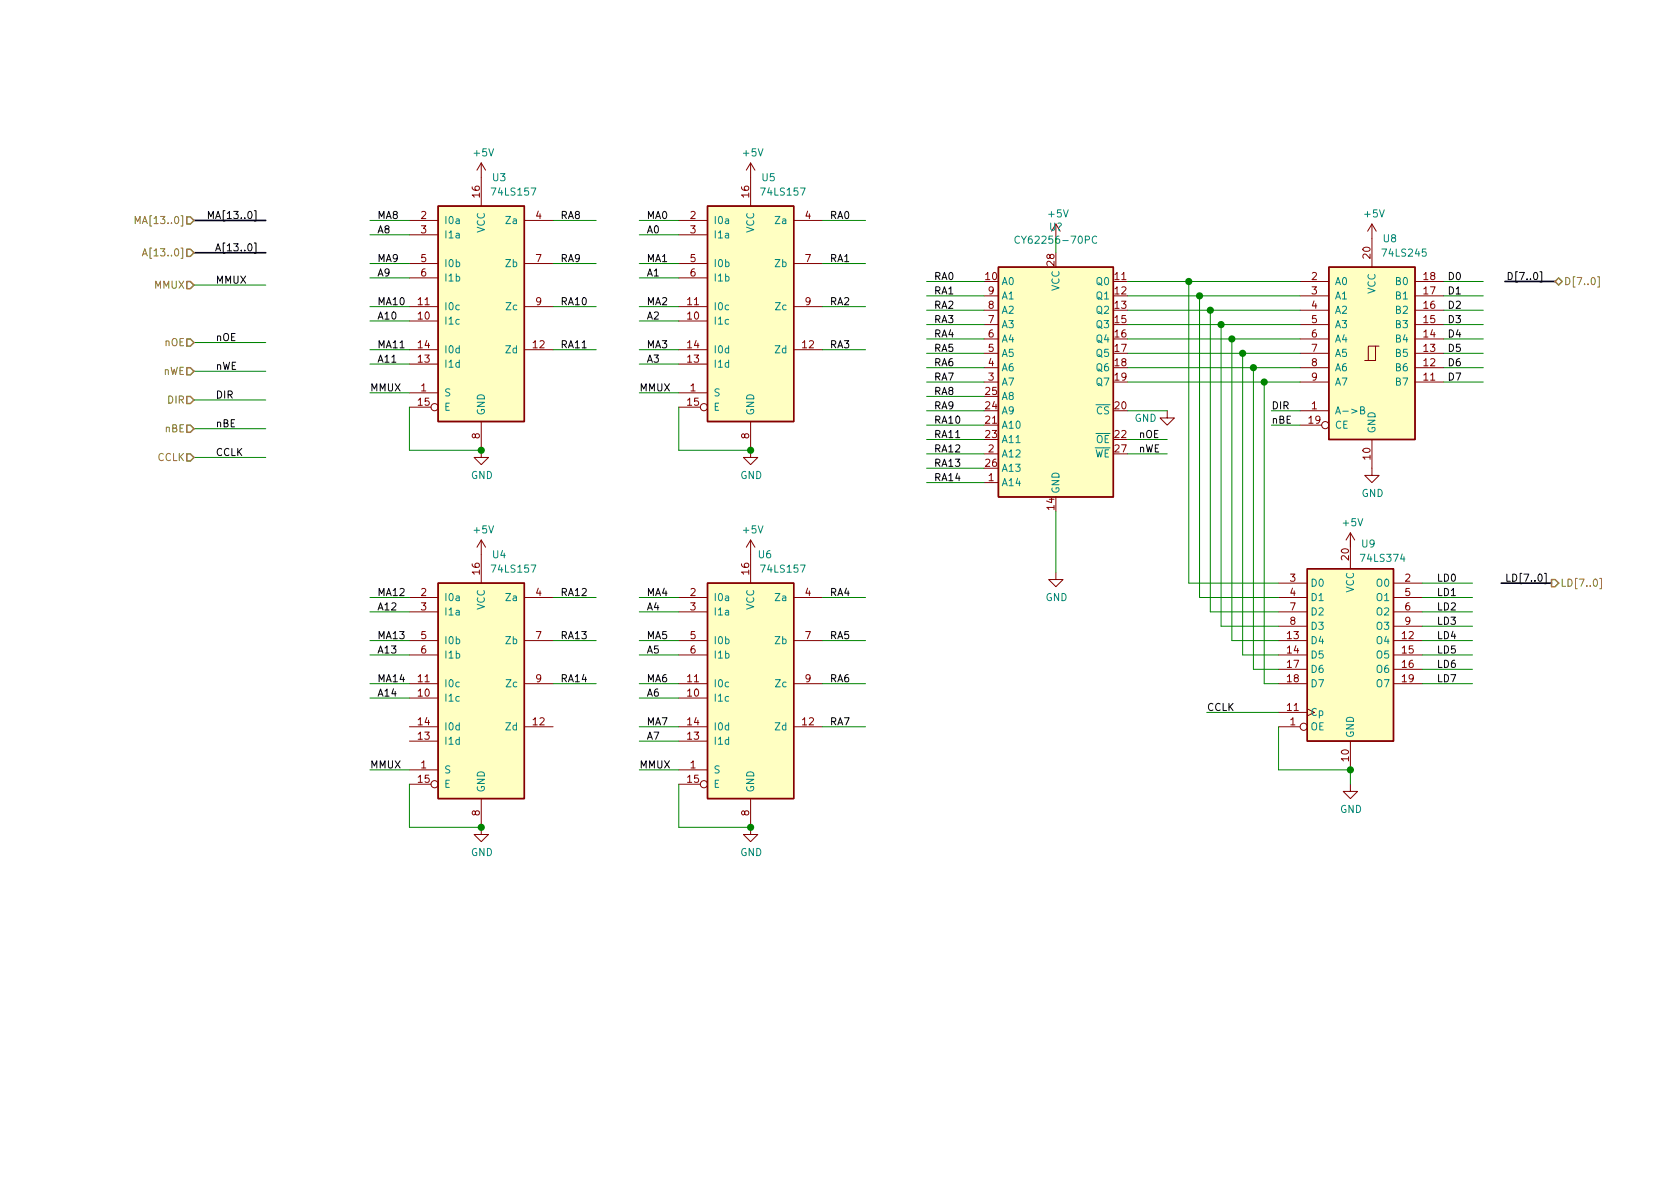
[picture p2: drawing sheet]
EESchema Schematic File Version 4
EELAYER 30 0
EELAYER END
$Descr A4 11693 8268
encoding utf-8
Sheet 2 2
Title ""
Date ""
Rev ""
Comp ""
Comment1 ""
Comment2 ""
Comment3 ""
Comment4 ""
$EndDescr
$Comp
L 74xx:74LS157 U?
U 1 1
P 5225 2125
AR Path="/5F3C002B" Ref="U?"  Part="1" 
AR Path="/5F3BFE79/5F3C002B" Ref="U5"  Part="1" 
F 0 "U5" H 5350 3025 50  0000 C CNN
F 1 "74LS157" H 5450 2925 50  0000 C CNN
F 2 "" H 5225 2125 50  0001 C CNN
F 3 "http://www.ti.com/lit/gpn/sn74LS157" H 5225 2125 50  0001 C CNN
	1    5225 2125
	1    0    0    -1  
$EndComp
Wire Wire Line
	6850 1950 6450 1950
Wire Wire Line
	6850 2050 6450 2050
Text Label 6500 1950 0    50   ~ 0
RA0
Text Label 6500 2050 0    50   ~ 0
RA1
Wire Wire Line
	6850 2150 6450 2150
Wire Wire Line
	6850 2250 6450 2250
Text Label 6500 2150 0    50   ~ 0
RA2
Text Label 6500 2250 0    50   ~ 0
RA3
Wire Wire Line
	6850 2350 6450 2350
Wire Wire Line
	6850 2450 6450 2450
Text Label 6500 2350 0    50   ~ 0
RA4
Text Label 6500 2450 0    50   ~ 0
RA5
Wire Wire Line
	6850 2550 6450 2550
Wire Wire Line
	6850 2650 6450 2650
Text Label 6500 2550 0    50   ~ 0
RA6
Text Label 6500 2650 0    50   ~ 0
RA7
Wire Wire Line
	6850 2750 6450 2750
Text Label 6500 2750 0    50   ~ 0
RA8
Wire Wire Line
	6850 2850 6450 2850
Wire Wire Line
	6850 2950 6450 2950
Text Label 6500 2850 0    50   ~ 0
RA9
Text Label 6500 2950 0    50   ~ 0
RA10
Wire Wire Line
	6850 3050 6450 3050
Text Label 6500 3050 0    50   ~ 0
RA11
Wire Wire Line
	6850 3150 6450 3150
Text Label 6500 3150 0    50   ~ 0
RA12
Wire Wire Line
	6850 3250 6450 3250
Wire Wire Line
	6850 3350 6450 3350
Text Label 6500 3250 0    50   ~ 0
RA13
Text Label 6500 3350 0    50   ~ 0
RA14
Wire Wire Line
	5725 1525 6025 1525
Wire Wire Line
	5725 1825 6025 1825
Wire Wire Line
	5725 2125 6025 2125
Wire Wire Line
	5725 2425 6025 2425
Text Label 5775 1525 0    50   ~ 0
RA0
Text Label 5775 1825 0    50   ~ 0
RA1
Text Label 5775 2125 0    50   ~ 0
RA2
Text Label 5775 2425 0    50   ~ 0
RA3
Wire Wire Line
	4450 1525 4725 1525
Wire Wire Line
	4450 1625 4725 1625
Wire Wire Line
	4450 1825 4725 1825
Wire Wire Line
	4450 1925 4725 1925
Wire Wire Line
	4450 2125 4725 2125
Wire Wire Line
	4450 2225 4725 2225
Wire Wire Line
	4450 2425 4725 2425
Wire Wire Line
	4450 2525 4725 2525
Text Label 4500 1525 0    50   ~ 0
MA0
Text Label 4500 1625 0    50   ~ 0
A0
Text Label 4500 1825 0    50   ~ 0
MA1
Text Label 4500 1925 0    50   ~ 0
A1
Text Label 4500 2125 0    50   ~ 0
MA2
Text Label 4500 2225 0    50   ~ 0
A2
Text Label 4500 2425 0    50   ~ 0
MA3
Text Label 4500 2525 0    50   ~ 0
A3
$Comp
L 74xx:74LS157 U?
U 1 1
P 5225 4750
AR Path="/5F3C49F8" Ref="U?"  Part="1" 
AR Path="/5F3BFE79/5F3C49F8" Ref="U6"  Part="1" 
F 0 "U6" H 5325 5650 50  0000 C CNN
F 1 "74LS157" H 5450 5550 50  0000 C CNN
F 2 "" H 5225 4750 50  0001 C CNN
F 3 "http://www.ti.com/lit/gpn/sn74LS157" H 5225 4750 50  0001 C CNN
	1    5225 4750
	1    0    0    -1  
$EndComp
Wire Wire Line
	5725 4150 6025 4150
Wire Wire Line
	5725 4450 6025 4450
Wire Wire Line
	5725 4750 6025 4750
Wire Wire Line
	5725 5050 6025 5050
Text Label 5775 4150 0    50   ~ 0
RA4
Text Label 5775 4450 0    50   ~ 0
RA5
Text Label 5775 4750 0    50   ~ 0
RA6
Text Label 5775 5050 0    50   ~ 0
RA7
Wire Wire Line
	4450 4150 4725 4150
Wire Wire Line
	4450 4250 4725 4250
Wire Wire Line
	4450 4450 4725 4450
Wire Wire Line
	4450 4550 4725 4550
Wire Wire Line
	4450 4750 4725 4750
Wire Wire Line
	4450 4850 4725 4850
Wire Wire Line
	4450 5050 4725 5050
Wire Wire Line
	4450 5150 4725 5150
Text Label 4500 4150 0    50   ~ 0
MA4
Text Label 4500 4250 0    50   ~ 0
A4
Text Label 4500 4450 0    50   ~ 0
MA5
Text Label 4500 4550 0    50   ~ 0
A5
Text Label 4500 4750 0    50   ~ 0
MA6
Text Label 4500 4850 0    50   ~ 0
A6
Text Label 4500 5050 0    50   ~ 0
MA7
Text Label 4500 5150 0    50   ~ 0
A7
$Comp
L 74xx:74LS157 U?
U 1 1
P 3350 2125
AR Path="/5F3C5917" Ref="U?"  Part="1" 
AR Path="/5F3BFE79/5F3C5917" Ref="U3"  Part="1" 
F 0 "U3" H 3475 3025 50  0000 C CNN
F 1 "74LS157" H 3575 2925 50  0000 C CNN
F 2 "" H 3350 2125 50  0001 C CNN
F 3 "http://www.ti.com/lit/gpn/sn74LS157" H 3350 2125 50  0001 C CNN
	1    3350 2125
	1    0    0    -1  
$EndComp
Wire Wire Line
	3850 1525 4150 1525
Wire Wire Line
	3850 1825 4150 1825
Wire Wire Line
	3850 2125 4150 2125
Wire Wire Line
	3850 2425 4150 2425
Text Label 3900 1525 0    50   ~ 0
RA8
Text Label 3900 1825 0    50   ~ 0
RA9
Text Label 3900 2125 0    50   ~ 0
RA10
Text Label 3900 2425 0    50   ~ 0
RA11
Wire Wire Line
	2575 1525 2850 1525
Wire Wire Line
	2575 1625 2850 1625
Wire Wire Line
	2575 1825 2850 1825
Wire Wire Line
	2575 1925 2850 1925
Wire Wire Line
	2575 2125 2850 2125
Wire Wire Line
	2575 2225 2850 2225
Wire Wire Line
	2575 2425 2850 2425
Wire Wire Line
	2575 2525 2850 2525
Text Label 2625 1525 0    50   ~ 0
MA8
Text Label 2625 1625 0    50   ~ 0
A8
Text Label 2625 1825 0    50   ~ 0
MA9
Text Label 2625 1925 0    50   ~ 0
A9
Text Label 2625 2125 0    50   ~ 0
MA10
Text Label 2625 2225 0    50   ~ 0
A10
Text Label 2625 2425 0    50   ~ 0
MA11
Text Label 2625 2525 0    50   ~ 0
A11
$Comp
L 74xx:74LS157 U?
U 1 1
P 3350 4750
AR Path="/5F3C5935" Ref="U?"  Part="1" 
AR Path="/5F3BFE79/5F3C5935" Ref="U4"  Part="1" 
F 0 "U4" H 3475 5650 50  0000 C CNN
F 1 "74LS157" H 3575 5550 50  0000 C CNN
F 2 "" H 3350 4750 50  0001 C CNN
F 3 "http://www.ti.com/lit/gpn/sn74LS157" H 3350 4750 50  0001 C CNN
	1    3350 4750
	1    0    0    -1  
$EndComp
Wire Wire Line
	3850 4150 4150 4150
Wire Wire Line
	3850 4450 4150 4450
Wire Wire Line
	3850 4750 4150 4750
Text Label 3900 4150 0    50   ~ 0
RA12
Text Label 3900 4450 0    50   ~ 0
RA13
Text Label 3900 4750 0    50   ~ 0
RA14
Wire Wire Line
	2575 4150 2850 4150
Wire Wire Line
	2575 4250 2850 4250
Wire Wire Line
	2575 4450 2850 4450
Wire Wire Line
	2575 4550 2850 4550
Wire Wire Line
	2575 4750 2850 4750
Wire Wire Line
	2575 4850 2850 4850
Text Label 2625 4150 0    50   ~ 0
MA12
Text Label 2625 4250 0    50   ~ 0
A12
Text Label 2625 4450 0    50   ~ 0
MA13
Text Label 2625 4550 0    50   ~ 0
A13
Text Label 2625 4750 0    50   ~ 0
MA14
Text Label 2625 4850 0    50   ~ 0
A14
$Comp
L 74xx:74LS374 U9
U 1 1
P 9400 4550
F 0 "U9" H 9525 5325 50  0000 C CNN
F 1 "74LS374" H 9625 5225 50  0000 C CNN
F 2 "" H 9400 4550 50  0001 C CNN
F 3 "http://www.ti.com/lit/gpn/sn74LS374" H 9400 4550 50  0001 C CNN
	1    9400 4550
	1    0    0    -1  
$EndComp
Text HLabel 1350 1525 0    50   Input ~ 0
MA[13..0]
Text HLabel 1350 1750 0    50   Input ~ 0
A[13..0]
Wire Wire Line
	7850 1950 8275 1950
Wire Wire Line
	7850 2050 8350 2050
Wire Wire Line
	7850 2150 8425 2150
Wire Wire Line
	7850 2250 8500 2250
Wire Wire Line
	7850 2350 8575 2350
Wire Wire Line
	7850 2450 8650 2450
Wire Wire Line
	7850 2550 8725 2550
Wire Wire Line
	7850 2650 8800 2650
Wire Wire Line
	8800 2650 8800 4750
Wire Wire Line
	8800 4750 8900 4750
Connection ~ 8800 2650
Wire Wire Line
	8800 2650 9050 2650
Wire Wire Line
	8725 2550 8725 4650
Wire Wire Line
	8725 4650 8900 4650
Connection ~ 8725 2550
Wire Wire Line
	8725 2550 9050 2550
Wire Wire Line
	8650 2450 8650 4550
Wire Wire Line
	8650 4550 8900 4550
Connection ~ 8650 2450
Wire Wire Line
	8650 2450 9050 2450
Wire Wire Line
	8900 4450 8575 4450
Wire Wire Line
	8575 4450 8575 2350
Connection ~ 8575 2350
Wire Wire Line
	8575 2350 9050 2350
Wire Wire Line
	8500 2250 8500 4350
Wire Wire Line
	8500 4350 8900 4350
Connection ~ 8500 2250
Wire Wire Line
	8500 2250 9050 2250
Wire Wire Line
	8900 4250 8425 4250
Wire Wire Line
	8425 4250 8425 2150
Connection ~ 8425 2150
Wire Wire Line
	8425 2150 9050 2150
Wire Wire Line
	8350 2050 8350 4150
Wire Wire Line
	8350 4150 8900 4150
Connection ~ 8350 2050
Wire Wire Line
	8350 2050 9050 2050
Wire Wire Line
	8275 4050 8275 1950
Wire Wire Line
	8275 4050 8900 4050
Connection ~ 8275 1950
Wire Wire Line
	8275 1950 9050 1950
Wire Wire Line
	10050 1950 10325 1950
Wire Wire Line
	10050 2050 10325 2050
Wire Wire Line
	10050 2150 10325 2150
Wire Wire Line
	10050 2250 10325 2250
Wire Wire Line
	10050 2350 10325 2350
Wire Wire Line
	10050 2450 10325 2450
Wire Wire Line
	10050 2550 10325 2550
Wire Wire Line
	10050 2650 10325 2650
Text Label 10075 1950 0    50   ~ 0
D0
Text Label 10075 2050 0    50   ~ 0
D1
Text Label 10075 2150 0    50   ~ 0
D2
Text Label 10075 2250 0    50   ~ 0
D3
Text Label 10075 2350 0    50   ~ 0
D4
Text Label 10075 2450 0    50   ~ 0
D5
Text Label 10075 2550 0    50   ~ 0
D6
Text Label 10075 2650 0    50   ~ 0
D7
Text HLabel 10825 1950 2    50   BiDi ~ 0
D[7..0]
Wire Bus Line
	10825 1950 10475 1950
Text Label 10750 1950 2    50   ~ 0
D[7..0]
Wire Bus Line
	1350 1525 1850 1525
Wire Bus Line
	1350 1750 1850 1750
Text Label 1800 1525 2    50   ~ 0
MA[13..0]
Text Label 1800 1750 2    50   ~ 0
A[13..0]
Text HLabel 10800 4050 2    50   Output ~ 0
LD[7..0]
Wire Bus Line
	10800 4050 10450 4050
Text Label 10475 4050 0    50   ~ 0
LD[7..0]
Wire Wire Line
	9900 4050 10250 4050
Text Label 10000 4050 0    50   ~ 0
LD0
Wire Wire Line
	9900 4150 10250 4150
Text Label 10000 4150 0    50   ~ 0
LD1
Wire Wire Line
	9900 4250 10250 4250
Text Label 10000 4250 0    50   ~ 0
LD2
Wire Wire Line
	9900 4350 10250 4350
Text Label 10000 4350 0    50   ~ 0
LD3
Wire Wire Line
	9900 4450 10250 4450
Text Label 10000 4450 0    50   ~ 0
LD4
Wire Wire Line
	9900 4550 10250 4550
Text Label 10000 4550 0    50   ~ 0
LD5
Wire Wire Line
	9900 4650 10250 4650
Text Label 10000 4650 0    50   ~ 0
LD6
Wire Wire Line
	9900 4750 10250 4750
Text Label 10000 4750 0    50   ~ 0
LD7
$Comp
L power:GND #PWR0101
U 1 1
P 3350 3125
F 0 "#PWR0101" H 3350 2875 50  0001 C CNN
F 1 "GND" H 3355 2952 50  0000 C CNN
F 2 "" H 3350 3125 50  0001 C CNN
F 3 "" H 3350 3125 50  0001 C CNN
	1    3350 3125
	1    0    0    -1  
$EndComp
$Comp
L power:+5V #PWR0102
U 1 1
P 3350 1225
F 0 "#PWR0102" H 3350 1075 50  0001 C CNN
F 1 "+5V" H 3365 1398 50  0000 C CNN
F 2 "" H 3350 1225 50  0001 C CNN
F 3 "" H 3350 1225 50  0001 C CNN
	1    3350 1225
	1    0    0    -1  
$EndComp
$Comp
L power:+5V #PWR0103
U 1 1
P 5225 1225
F 0 "#PWR0103" H 5225 1075 50  0001 C CNN
F 1 "+5V" H 5240 1398 50  0000 C CNN
F 2 "" H 5225 1225 50  0001 C CNN
F 3 "" H 5225 1225 50  0001 C CNN
	1    5225 1225
	1    0    0    -1  
$EndComp
$Comp
L power:+5V #PWR0104
U 1 1
P 3350 3850
F 0 "#PWR0104" H 3350 3700 50  0001 C CNN
F 1 "+5V" H 3365 4023 50  0000 C CNN
F 2 "" H 3350 3850 50  0001 C CNN
F 3 "" H 3350 3850 50  0001 C CNN
	1    3350 3850
	1    0    0    -1  
$EndComp
$Comp
L power:+5V #PWR0105
U 1 1
P 5225 3850
F 0 "#PWR0105" H 5225 3700 50  0001 C CNN
F 1 "+5V" H 5240 4023 50  0000 C CNN
F 2 "" H 5225 3850 50  0001 C CNN
F 3 "" H 5225 3850 50  0001 C CNN
	1    5225 3850
	1    0    0    -1  
$EndComp
$Comp
L power:GND #PWR0106
U 1 1
P 5225 3125
F 0 "#PWR0106" H 5225 2875 50  0001 C CNN
F 1 "GND" H 5230 2952 50  0000 C CNN
F 2 "" H 5225 3125 50  0001 C CNN
F 3 "" H 5225 3125 50  0001 C CNN
	1    5225 3125
	1    0    0    -1  
$EndComp
Wire Wire Line
	5225 3125 4725 3125
Wire Wire Line
	4725 3125 4725 2825
Connection ~ 5225 3125
Wire Wire Line
	3350 3125 2850 3125
Wire Wire Line
	2850 3125 2850 2825
Connection ~ 3350 3125
$Comp
L power:GND #PWR0107
U 1 1
P 3350 5750
F 0 "#PWR0107" H 3350 5500 50  0001 C CNN
F 1 "GND" H 3355 5577 50  0000 C CNN
F 2 "" H 3350 5750 50  0001 C CNN
F 3 "" H 3350 5750 50  0001 C CNN
	1    3350 5750
	1    0    0    -1  
$EndComp
$Comp
L power:GND #PWR0108
U 1 1
P 5225 5750
F 0 "#PWR0108" H 5225 5500 50  0001 C CNN
F 1 "GND" H 5230 5577 50  0000 C CNN
F 2 "" H 5225 5750 50  0001 C CNN
F 3 "" H 5225 5750 50  0001 C CNN
	1    5225 5750
	1    0    0    -1  
$EndComp
Wire Wire Line
	5225 5750 4725 5750
Wire Wire Line
	4725 5750 4725 5450
Connection ~ 5225 5750
Wire Wire Line
	3350 5750 2850 5750
Wire Wire Line
	2850 5750 2850 5450
Connection ~ 3350 5750
$Comp
L power:+5V #PWR?
U 1 1
P 7350 1650
F 0 "#PWR?" H 7350 1500 50  0001 C CNN
F 1 "+5V" H 7365 1823 50  0000 C CNN
F 2 "" H 7350 1650 50  0001 C CNN
F 3 "" H 7350 1650 50  0001 C CNN
	1    7350 1650
	1    0    0    -1  
$EndComp
$Comp
L power:+5V #PWR?
U 1 1
P 9550 1650
F 0 "#PWR?" H 9550 1500 50  0001 C CNN
F 1 "+5V" H 9565 1823 50  0000 C CNN
F 2 "" H 9550 1650 50  0001 C CNN
F 3 "" H 9550 1650 50  0001 C CNN
	1    9550 1650
	1    0    0    -1  
$EndComp
$Comp
L power:+5V #PWR?
U 1 1
P 9400 3800
F 0 "#PWR?" H 9400 3650 50  0001 C CNN
F 1 "+5V" H 9415 3973 50  0000 C CNN
F 2 "" H 9400 3800 50  0001 C CNN
F 3 "" H 9400 3800 50  0001 C CNN
	1    9400 3800
	1    0    0    -1  
$EndComp
$Comp
L power:GND #PWR?
U 1 1
P 7350 3975
F 0 "#PWR?" H 7350 3725 50  0001 C CNN
F 1 "GND" H 7355 3802 50  0000 C CNN
F 2 "" H 7350 3975 50  0001 C CNN
F 3 "" H 7350 3975 50  0001 C CNN
	1    7350 3975
	1    0    0    -1  
$EndComp
$Comp
L power:GND #PWR?
U 1 1
P 9550 3250
F 0 "#PWR?" H 9550 3000 50  0001 C CNN
F 1 "GND" H 9555 3077 50  0000 C CNN
F 2 "" H 9550 3250 50  0001 C CNN
F 3 "" H 9550 3250 50  0001 C CNN
	1    9550 3250
	1    0    0    -1  
$EndComp
$Comp
L power:GND #PWR?
U 1 1
P 9400 5450
F 0 "#PWR?" H 9400 5200 50  0001 C CNN
F 1 "GND" H 9405 5277 50  0000 C CNN
F 2 "" H 9400 5450 50  0001 C CNN
F 3 "" H 9400 5450 50  0001 C CNN
	1    9400 5450
	1    0    0    -1  
$EndComp
Wire Wire Line
	4725 2725 4450 2725
Text Label 4450 2725 0    50   ~ 0
MMUX
Wire Wire Line
	2850 2725 2575 2725
Text Label 2575 2725 0    50   ~ 0
MMUX
Wire Wire Line
	4725 5350 4450 5350
Text Label 4450 5350 0    50   ~ 0
MMUX
Wire Wire Line
	2850 5350 2575 5350
Text Label 2575 5350 0    50   ~ 0
MMUX
Text HLabel 1350 1975 0    50   Input ~ 0
MMUX
Wire Wire Line
	1350 1975 1850 1975
Text Label 1500 1975 0    50   ~ 0
MMUX
Wire Wire Line
	7350 3975 7350 3550
Wire Wire Line
	7350 1650 7350 1750
$Comp
L Memory_RAM:CY62256-70PC U?
U 1 1
P 7350 2650
F 0 "U?" H 7350 3731 50  0000 C CNN
F 1 "CY62256-70PC" H 7350 3640 50  0000 C CNN
F 2 "Package_DIP:DIP-28_W15.24mm" H 7350 2550 50  0001 C CNN
F 3 "https://ecee.colorado.edu/~mcclurel/Cypress_SRAM_CY62256.pdf" H 7350 2550 50  0001 C CNN
	1    7350 2650
	1    0    0    -1  
$EndComp
Wire Wire Line
	7850 2850 8125 2850
Wire Wire Line
	7850 3050 8125 3050
Wire Wire Line
	7850 3150 8125 3150
Text Label 7925 3050 0    50   ~ 0
nOE
Text Label 7925 3150 0    50   ~ 0
nWE
Wire Wire Line
	9050 2850 8850 2850
Text Label 8850 2850 0    50   ~ 0
DIR
$Comp
L 74xx:74LS245 U8
U 1 1
P 9550 2450
F 0 "U8" H 9675 3250 50  0000 C CNN
F 1 "74LS245" H 9775 3150 50  0000 C CNN
F 2 "" H 9550 2450 50  0001 C CNN
F 3 "http://www.ti.com/lit/gpn/sn74LS245" H 9550 2450 50  0001 C CNN
	1    9550 2450
	1    0    0    -1  
$EndComp
Wire Wire Line
	9050 2950 8850 2950
Text Label 8850 2950 0    50   ~ 0
nBE
Wire Wire Line
	9400 5450 9400 5350
Wire Wire Line
	9400 5350 8900 5350
Wire Wire Line
	8900 5050 8900 5350
Connection ~ 9400 5350
Wire Wire Line
	8900 4950 8400 4950
Text Label 8400 4950 0    50   ~ 0
CCLK
Text HLabel 1350 2375 0    50   Input ~ 0
nOE
Wire Wire Line
	1350 2375 1850 2375
Text Label 1500 2375 0    50   ~ 0
nOE
Text HLabel 1350 2575 0    50   Input ~ 0
nWE
Wire Wire Line
	1350 2575 1850 2575
Text Label 1500 2575 0    50   ~ 0
nWE
Text HLabel 1350 2775 0    50   Input ~ 0
DIR
Wire Wire Line
	1350 2775 1850 2775
Text Label 1500 2775 0    50   ~ 0
DIR
Text HLabel 1350 2975 0    50   Input ~ 0
nBE
Wire Wire Line
	1350 2975 1850 2975
Text Label 1500 2975 0    50   ~ 0
nBE
Text HLabel 1350 3175 0    50   Input ~ 0
CCLK
Wire Wire Line
	1350 3175 1850 3175
Text Label 1500 3175 0    50   ~ 0
CCLK
$Comp
L power:GND #PWR?
U 1 1
P 8125 2850
F 0 "#PWR?" H 8125 2600 50  0001 C CNN
F 1 "GND" H 7975 2800 50  0000 C CNN
F 2 "" H 8125 2850 50  0001 C CNN
F 3 "" H 8125 2850 50  0001 C CNN
	1    8125 2850
	1    0    0    -1  
$EndComp
$EndSCHEMATC
